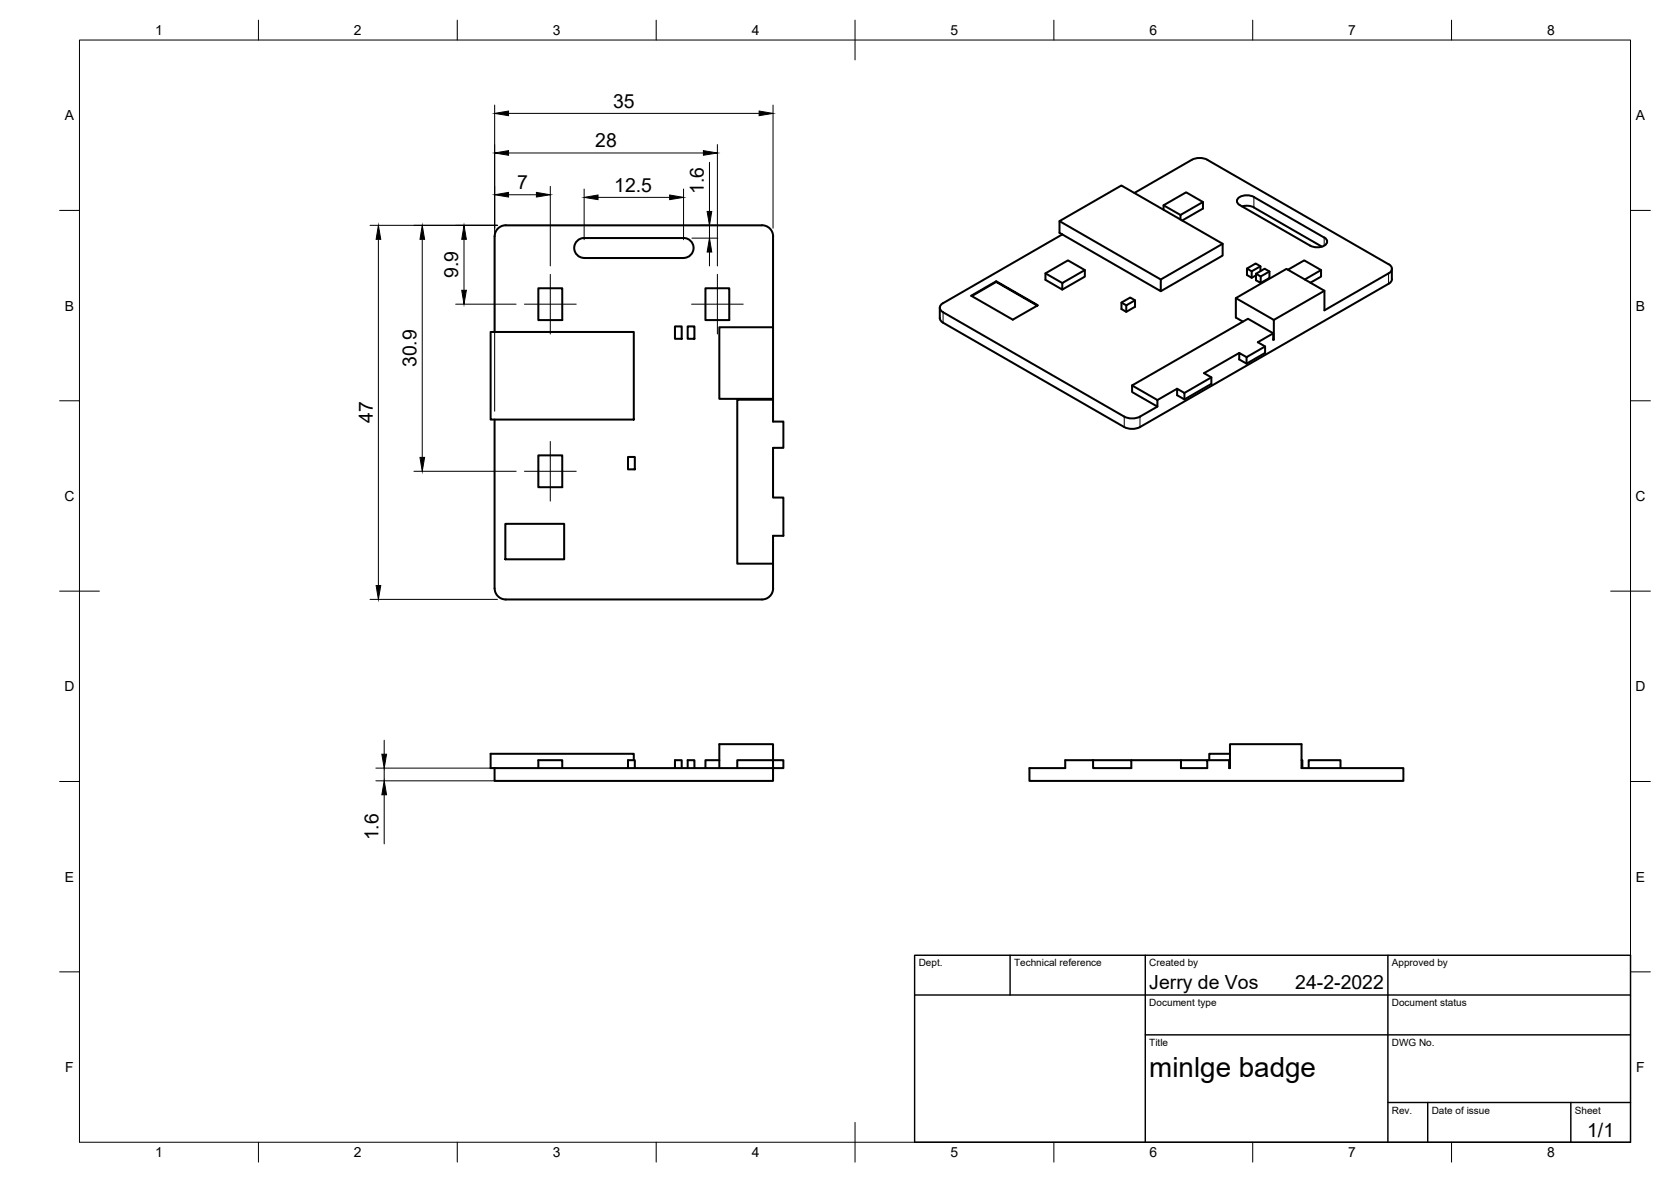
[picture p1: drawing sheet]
<svg xmlns="http://www.w3.org/2000/svg" width="420mm" height="297mm" viewBox="0 0 420 297" stroke-linecap="round" stroke-linejoin="round" font-family="sans-serif">
<!-- layer: Visible -->
<g fill="none" stroke="#000" stroke-width=".51">
<path d="M124.4 59.4v24M124.4 59.4a2.77 2.77 0 0 1 2.8-2.8h64.4a2.8 2.8 0 0 1 2.8 2.8v22.8M146.9 59.8h25M146.9 59.8a2.51 2.51 0 0 0-2.5 2.5 2.51 2.51 0 0 0 2.5 2.5M171.9 59.8a2.51 2.51 0 0 1 2.5 2.5 2.51 2.51 0 0 1-2.5 2.5M266.4 55.6l25.5 14.6M267.1 58.9l-.7-.4v-2.9l15.6-9 25.4 14.7v2.9l-15.5 9M267.1 58.9l24.8 14.3v-3l15.5-8.9M267.1 58.9l-30 17.3a1.21 1.21 0 0 0-.8 1.1 1.21 1.21 0 0 0 .8 1.2l45.6 26.2M285.2 48.5l14.5-8.3 1.6-.5 1.8 .2 46 26.5M292.6 52.7v-1.1l5.6-3.3 4.3 2.5v1.6l-5.3 3M292.6 51.6l4.2 2.4"/>
<path d="M302.5 50.8l-5.7 3.2v1.2M312.3 51.9l1.6-.2 1.4 .4 17.1 9.9M315.3 49.5l17.7 10.2M315.3 49.5a3.4 3.4 0 0 0-4.2 .7 1.09 1.09 0 0 0 .6 1.3l17.7 10.2M333 59.7a1.08 1.08 0 0 1 .7 1 1.08 1.08 0 0 1-.7 1 3.9 3.9 0 0 1-3.6 0M135.4 72.4h6v8h-6zM146.9 64.8h25M177.4 72.4h6v8h-6zM250.5 70.7l-6.3 3.6 10.5 6 6.3-3.6-10.5-6v.2l10.3 5.9M250.5 70.9l-6.2 3.5M262.9 68.7l4.2 2.4M272.8 67.9l-5.7 3.2v1.7l-4.2-2.5v-1.6l5.6-3.3 4.3 2.5v1.6l-5.7 3.3"/>
<path d="M282 76l2.2-1.2 1.2 .7v1.6l-2.2 1.3-1.2-.7zM282 76l1.2 .7M285.4 75.5l-2.2 1.2v1.7M310.7 74.9l9.6 5.5v4.9M313.5 67.5l1.2 .7M315.8 68.8l1.2 .7M315.8 69.2l-1.1 .6M316.9 66.9l-2.2 1.3v1.6l-1.2-.7v-1.6l2.2-1.3 1.2 .7v1.2M319.2 68.2l-2.2 1.3v1.6l-1.2-.7v-1.6l2.2-1.3 1.2 .7v1.7l-2.2 1.2M323.8 67.8l4.1-2.4 4.3 2.5v1.6l-2.7 1.5M332.2 67.9l-4.1 2.3M333 73.1l-12.7 7.3"/>
<path d="M349.1 68.7l-16.1 9.3v-4.9l-9.5-5.5-12.8 7.3v4.9l1.8 1M349.1 71.3l-62.5 36-1.6 .5-1.2-.1-1.1-.4-45.6-26.2a1.42 1.42 0 0 1-.8-1.2v-2.6M349.2 66.4a1.21 1.21 0 0 1 .8 1.1 1.21 1.21 0 0 1-.8 1.2M350 67.5v2.7M350 70.2a1.4 1.4 0 0 1-.8 1.1M123.4 83.4h36v22h-36zM169.7 82h1.7v3.1h-1.7zM172.9 82h1.7v3.1h-1.7zM180.9 82.2h13.5v18h-13.5zM296 97.7l-5 2.8M304.6 94.8l-6.8 3.9M311.6 88.7l-8.9 5.1 1.9 1v1.7l-6.8 3.9-1.8-1.1v-1.6l1.8 1v1.7"/>
<path d="M318.1 87.1l-4.7 2.7v1.6M320.1 83.8l-3.8 2.2 1.8 1.1v1.6l-4.7 2.7-1.8-1.1v-1.6l1.8 1.1M320.1 85.2l.2 .1M320.3 85.3l-.2 .1v-1.6l-6.3-3.7-29.2 16.8v1.6l6.4 3.7v-1.7l-6.4-3.6M124.4 105.4v42.5M135.4 114.4h6v8h-6zM157.9 114.8h1.7v3.1h-1.7zM194.4 100.4h-9v41.3h9M194.4 100.2v5.7h2.6v6.7h-2.6v12.4h2.6v9.6h-2.6v13.3a2.76 2.76 0 0 1-2.8 2.8h-64.4a2.8 2.8 0 0 1-2.8-2.9M282.7 104.7l1.1 .4 1.2 .1 1.6-.5M291 102.2l-4.4 2.5M127.1 131.6h14.8v9h-14.8z"/>
<path d="M124.4 193h70v3.2h-70zM135.4 193v-2h6v2M157.9 193v-2h1.7v2M159.4 191v-1.6h-36v3.6h1M169.7 193v-2h1.7v2M172.9 193v-2h1.7v2M180.9 193v-6h13.5v4h2.6v2h-2.6v-2h-9v2M180.9 191h-3.5v2M274.8 191h-7v2h-9v3.2h94.1v-3.2h-25.6v-6h-18v6h-.2v-2h-5.5M274.8 191h9.7v2h-9.7zM284.5 191h12.4M296.9 191h6.7v2h-6.7z"/>
<path d="M309.3 189.4h-5.2v1.6M327.3 191h.2v2M329.1 193v-2h8v2"/>
</g>
<!-- layer: Visible Narrow -->
<path d="M315.3 49.5v2.6M333 59.7v2M237.1 78.5v2.6M349.1 68.7v2.6M282.7 104.7v2.6M286.6 104.7v2.6" fill="none" stroke="#000" stroke-width=".25"/>
<!-- layer: Border -->
<g fill="none" stroke="#000" stroke-width=".25">
<path d="M20 10.1h390v276.9h-390zM65 5.1v5M115 5.1v5M165 5.1v5M215 5.1v10M265 5.1v5M315 5.1v5M365 5.1v5M15 52.9h5M410 52.9h5M15 100.7h5M410 100.7h5"/>
<path d="M15 148.6h10M405 148.6h10M15 196.4h5M410 196.4h5M15 244.2h5M410 244.2h5M65 287v5M115 287v5M165 287v5M215 282.1v9.9M265 287v5M315 287v5"/>
<path d="M365 287v5"/>
</g>
<!-- layer: TitleBlock -->
<path d="M230 240.1h180v46.9h-180zM230 250h180M254 240.1v9.9M288 240.1v46.9M349 240.1v46.9M288 260.1h122M349 277.1h61M359 277.1v9.9M395 277.1v9.9" fill="none" stroke="#000" stroke-width=".36"/>
<!-- layer: Dimensions -->
<g fill="none" stroke="#000" stroke-width=".25">
<path d="M124.4 26.4v76.9M127.9 28.5h63M127.9 38.4h49M180.4 36.3v30.5M194.4 26.4v30.9M93 56.6h32.1M127.9 48.9h7M138.4 46.8v20M146.9 47.5v12.7M150.4 49.6h18M171.9 47.5v12.7M174 59.8h6.5"/>
<path d="M176 56.6h4.5M178.4 40.8v12.3M178.4 56.6v3.2M95.1 60.1v87M106.2 60.1v54.8M114.6 76.4h15.2M116.7 60.1v12.8M178.4 63.3v3.5M104.1 118.4h25.7M93 150.6h32.1M94.5 193h30.6M94.5 196.2h30.6"/>
<path d="M96.6 186v3.5M96.6 193v3.2M96.6 199.7v12.4"/>
</g>
<g fill="#000" stroke="#000" stroke-width=".25">
<path d="M124.4 28.5l3.5-.6v1.2zM124.4 38.4l3.5-.5v1.1zM176.9 37.9l3.5 .5-3.5 .6zM190.9 27.9l3.5 .6-3.5 .6zM124.4 48.9l3.5-.5v1.1zM134.9 48.4l3.5 .5-3.5 .6zM146.9 49.6l3.5-.6v1.2zM168.4 49l3.5 .6-3.5 .6zM177.8 53.1h1.2l-.6 3.5zM95.1 56.6l.6 3.5h-1.1zM106.2 56.6l.6 3.5h-1.2zM116.1 72.9h1.2l-.6 3.5z"/>
<path d="M116.7 56.6l.6 3.5h-1.2zM178.4 59.8l.6 3.5h-1.2zM105.6 114.9h1.2l-.6 3.5zM94.6 147.1h1.1l-.6 3.5zM96 189.5h1.2l-.6 3.5zM96.6 196.2l.6 3.5h-1.2z"/>
</g>
<!-- layer: Center Lines -->
<path d="M131.9 76.4h13M138.4 68.9v15M173.9 76.4h13M180.4 68.9v15M131.9 118.4h13M138.4 110.9v15" fill="none" stroke="#000" stroke-width=".25"/>
<text font-size="7" x="289" y="270.6">minlge badge</text>
<g font-size="4.9">
<text x="154.1" y="27">35</text>
<text x="149.7" y="37">28</text>
<text x="130" y="47.5">7</text>
<text x="154.5" y="48.1">12.5</text>
<text x="176.9" y="48.8" transform="rotate(-90 176.9 48.8)">1.6</text>
<text x="115.2" y="69.9" transform="rotate(-90 115.2 69.9)">9.9</text>
<text x="104.7" y="92.3" transform="rotate(-90 104.7 92.3)">30.9</text>
<text x="93.7" y="106.3" transform="rotate(-90 93.7 106.3)">47</text>
<text x="95.1" y="211.2" transform="rotate(-90 95.1 211.2)">1.6</text>
<text x="289" y="248.5">Jerry de Vos</text>
<text x="325.7" y="248.5">24-2-2022</text>
<text x="399.1" y="285.7">1/1</text>
</g>
<g font-size="3.5">
<text x="39" y="8.8">1</text>
<text x="89" y="8.8">2</text>
<text x="139" y="8.8">3</text>
<text x="189" y="8.8">4</text>
<text x="239" y="8.8">5</text>
<text x="289" y="8.8">6</text>
<text x="339" y="8.8">7</text>
<text x="389" y="8.8">8</text>
<text x="16.3" y="30.2">A</text>
<text x="411.3" y="30.2">A</text>
<text x="16.3" y="78">B</text>
<text x="411.3" y="78">B</text>
<text x="16.2" y="125.9">C</text>
<text x="411.2" y="125.9">C</text>
<text x="16.2" y="173.7">D</text>
<text x="411.2" y="173.7">D</text>
<text x="16.3" y="221.6">E</text>
<text x="411.3" y="221.6">E</text>
<text x="16.4" y="269.4">F</text>
<text x="411.4" y="269.4">F</text>
<text x="39" y="290.8">1</text>
<text x="89" y="290.8">2</text>
<text x="139" y="290.8">3</text>
<text x="189" y="290.8">4</text>
<text x="239" y="290.8">5</text>
<text x="289" y="290.8">6</text>
<text x="339" y="290.8">7</text>
<text x="389" y="290.8">8</text>
</g>
<g font-size="2.5">
<text x="231" y="242.9">Dept.</text>
<text x="255" y="242.9">Technical reference</text>
<text x="289" y="242.9">Created by</text>
<text x="350" y="242.9">Approved by</text>
<text x="289" y="252.8">Document type</text>
<text x="350" y="252.8">Document status</text>
<text x="289" y="262.9">Title</text>
<text x="350" y="262.9">DWG No.</text>
<text x="350" y="279.9">Rev.</text>
<text x="360" y="279.9">Date of issue</text>
<text x="396" y="279.9">Sheet</text>
</g>
</svg>
